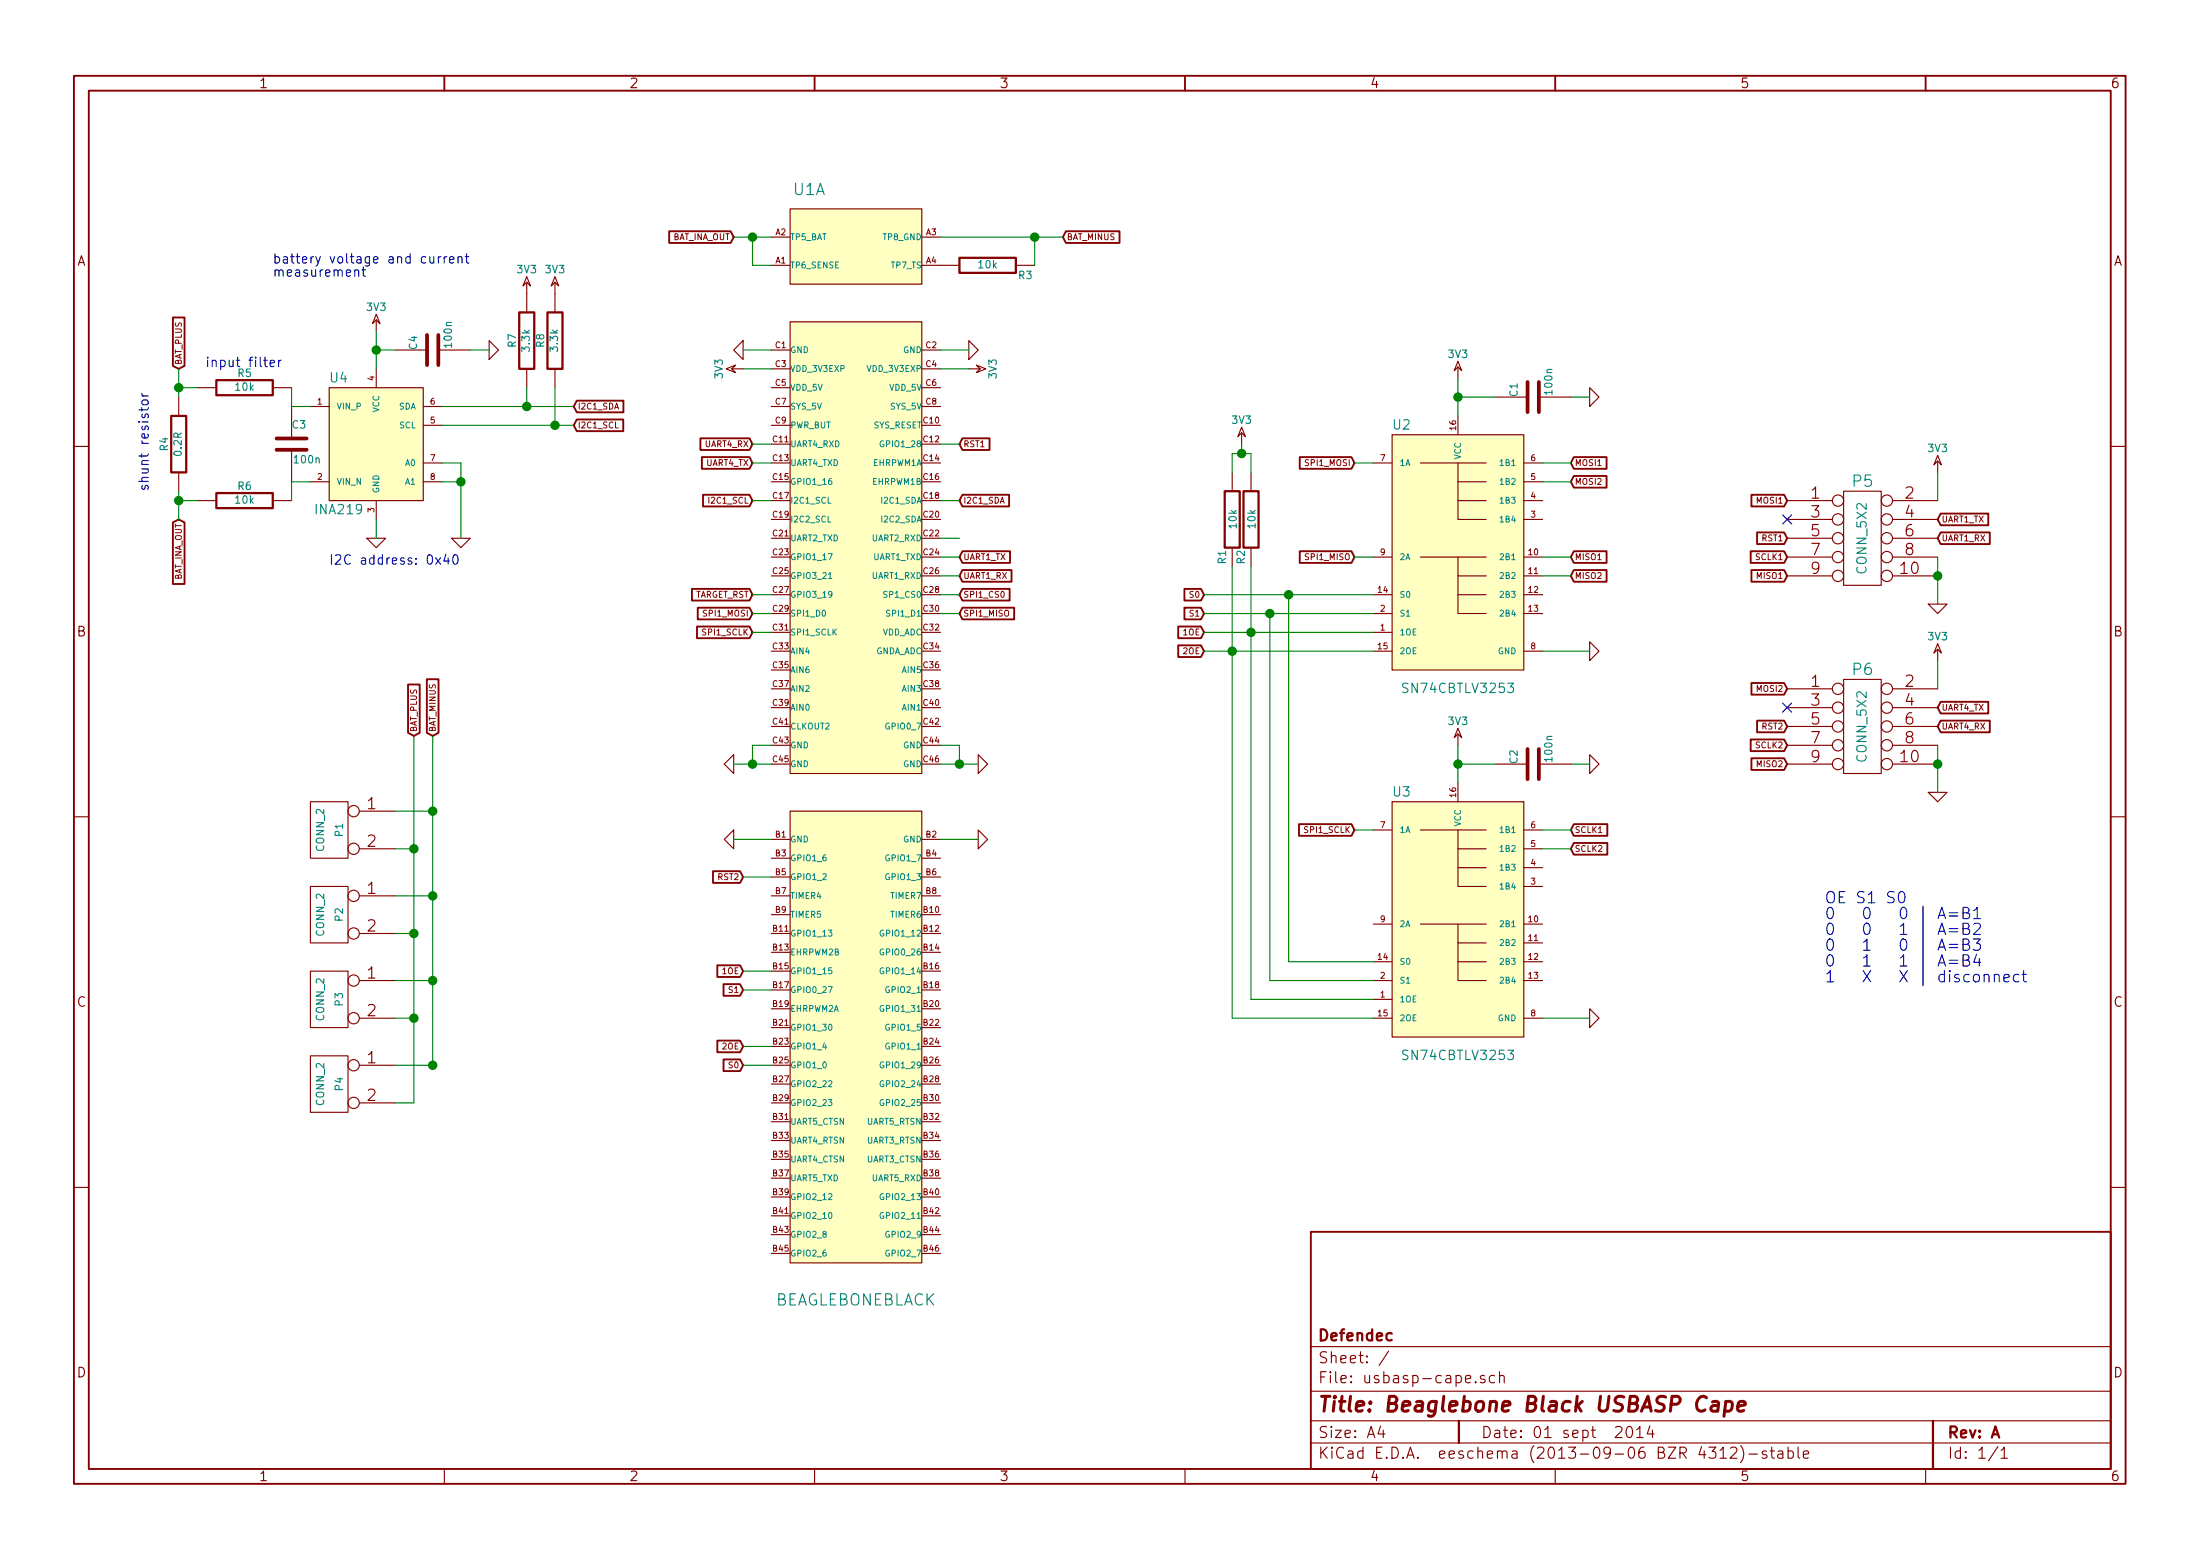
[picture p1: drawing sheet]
EESchema Schematic File Version 2
LIBS:power
LIBS:device
LIBS:transistors
LIBS:conn
LIBS:linear
LIBS:regul
LIBS:74xx
LIBS:cmos4000
LIBS:adc-dac
LIBS:memory
LIBS:xilinx
LIBS:special
LIBS:microcontrollers
LIBS:dsp
LIBS:microchip
LIBS:analog_switches
LIBS:motorola
LIBS:texas
LIBS:intel
LIBS:audio
LIBS:interface
LIBS:digital-audio
LIBS:philips
LIBS:display
LIBS:cypress
LIBS:siliconi
LIBS:opto
LIBS:atmel
LIBS:contrib
LIBS:valves
LIBS:beagleboneblack
LIBS:defendec
EELAYER 24 0
EELAYER END
$Descr A4 11693 8268
encoding utf-8
Sheet 1 1
Title "Beaglebone Black USBASP Cape"
Date "01 sept  2014"
Rev "A"
Comp "Defendec"
Comment1 ""
Comment2 ""
Comment3 ""
Comment4 ""
$EndDescr
$Comp
L BEAGLEBONEBLACK U1
U 1 1
P 4550 4200
F 0 "U1" H 4300 7400 60  0000 C CNN
F 1 "BEAGLEBONEBLACK" H 4550 1500 60  0000 C CNN
F 2 "" H 4350 1650 60  0000 C CNN
F 3 "" H 4350 1650 60  0000 C CNN
	1    4550 4200
	1    0    0    -1  
$EndComp
$Comp
L CONN_2 P1
U 1 1
P 1750 4400
F 0 "P1" V 1700 4400 40  0000 C CNN
F 1 "CONN_2" V 1800 4400 40  0000 C CNN
F 2 "" H 1750 4400 60  0000 C CNN
F 3 "" H 1750 4400 60  0000 C CNN
	1    1750 4400
	-1   0    0    -1  
$EndComp
$Comp
L CONN_2 P2
U 1 1
P 1750 4850
F 0 "P2" V 1700 4850 40  0000 C CNN
F 1 "CONN_2" V 1800 4850 40  0000 C CNN
F 2 "" H 1750 4850 60  0000 C CNN
F 3 "" H 1750 4850 60  0000 C CNN
	1    1750 4850
	-1   0    0    -1  
$EndComp
$Comp
L CONN_2 P3
U 1 1
P 1750 5300
F 0 "P3" V 1700 5300 40  0000 C CNN
F 1 "CONN_2" V 1800 5300 40  0000 C CNN
F 2 "" H 1750 5300 60  0000 C CNN
F 3 "" H 1750 5300 60  0000 C CNN
	1    1750 5300
	-1   0    0    -1  
$EndComp
$Comp
L CONN_2 P4
U 1 1
P 1750 5750
F 0 "P4" V 1700 5750 40  0000 C CNN
F 1 "CONN_2" V 1800 5750 40  0000 C CNN
F 2 "" H 1750 5750 60  0000 C CNN
F 3 "" H 1750 5750 60  0000 C CNN
	1    1750 5750
	-1   0    0    -1  
$EndComp
Text GLabel 2200 3900 1    32   Input ~ 0
BAT_PLUS
Text GLabel 2300 3900 1    32   Input ~ 0
BAT_MINUS
Text GLabel 5650 1250 2    32   Input ~ 0
BAT_MINUS
$Comp
L SN74CBTLV3253 U2
U 1 1
P 7750 2950
F 0 "U2" H 7450 3650 50  0000 C CNN
F 1 "SN74CBTLV3253" H 7750 2250 50  0000 C CNN
F 2 "" H 7750 2900 60  0000 C CNN
F 3 "" H 7750 2900 60  0000 C CNN
F 4 "1752922" H 7750 2950 60  0001 C CNN "Farnell"
	1    7750 2950
	1    0    0    -1  
$EndComp
$Comp
L SN74CBTLV3253 U3
U 1 1
P 7750 4900
F 0 "U3" H 7450 5600 50  0000 C CNN
F 1 "SN74CBTLV3253" H 7750 4200 50  0000 C CNN
F 2 "" H 7750 4850 60  0000 C CNN
F 3 "" H 7750 4850 60  0000 C CNN
F 4 "1752922" H 7750 4900 60  0001 C CNN "Farnell"
	1    7750 4900
	1    0    0    -1  
$EndComp
Text GLabel 4000 3350 0    32   Input ~ 0
SPI1_SCLK
Text GLabel 4000 3250 0    32   Input ~ 0
SPI1_MOSI
Text GLabel 5100 3250 2    32   Input ~ 0
SPI1_MISO
Text GLabel 5100 3150 2    32   Input ~ 0
SPI1_CS0
Text GLabel 7200 2950 0    32   Input ~ 0
SPI1_MISO
Text GLabel 7200 2450 0    32   Input ~ 0
SPI1_MOSI
Text GLabel 7200 4400 0    32   Input ~ 0
SPI1_SCLK
$Comp
L CONN_5X2 P5
U 1 1
P 9900 2850
F 0 "P5" H 9900 3150 60  0000 C CNN
F 1 "CONN_5X2" V 9900 2850 50  0000 C CNN
F 2 "" H 9900 2850 60  0000 C CNN
F 3 "" H 9900 2850 60  0000 C CNN
F 4 "1022236" H 9900 2850 60  0001 C CNN "Farnell"
	1    9900 2850
	1    0    0    -1  
$EndComp
Text GLabel 8350 2950 2    32   Input ~ 0
MISO1
Text GLabel 8350 3050 2    32   Input ~ 0
MISO2
Text GLabel 8350 2450 2    32   Input ~ 0
MOSI1
Text GLabel 8350 2550 2    32   Input ~ 0
MOSI2
Text GLabel 8350 4400 2    32   Input ~ 0
SCLK1
Text GLabel 8350 4500 2    32   Input ~ 0
SCLK2
Text GLabel 5100 2350 2    32   Input ~ 0
RST1
Text GLabel 3950 4650 0    32   Input ~ 0
RST2
Text GLabel 9500 2650 0    32   Input ~ 0
MOSI1
Text GLabel 9500 3050 0    32   Input ~ 0
MISO1
Text GLabel 9500 2950 0    32   Input ~ 0
SCLK1
Text GLabel 9500 2850 0    32   Input ~ 0
RST1
$Comp
L GND #PWR01
U 1 1
P 10300 3200
F 0 "#PWR01" H 10300 3200 30  0001 C CNN
F 1 "GND" H 10300 3130 30  0001 C CNN
F 2 "" H 10300 3200 60  0000 C CNN
F 3 "" H 10300 3200 60  0000 C CNN
	1    10300 3200
	1    0    0    -1  
$EndComp
$Comp
L 3V3 #PWR02
U 1 1
P 10300 2500
F 0 "#PWR02" H 10300 2600 40  0001 C CNN
F 1 "3V3" H 10300 2625 40  0000 C CNN
F 2 "" H 10300 2500 60  0000 C CNN
F 3 "" H 10300 2500 60  0000 C CNN
	1    10300 2500
	1    0    0    -1  
$EndComp
NoConn ~ 9500 2750
$Comp
L CONN_5X2 P6
U 1 1
P 9900 3850
F 0 "P6" H 9900 4150 60  0000 C CNN
F 1 "CONN_5X2" V 9900 3850 50  0000 C CNN
F 2 "" H 9900 3850 60  0000 C CNN
F 3 "" H 9900 3850 60  0000 C CNN
F 4 "1022236" H 9900 3850 60  0001 C CNN "Farnell"
	1    9900 3850
	1    0    0    -1  
$EndComp
Text GLabel 9500 3650 0    32   Input ~ 0
MOSI2
Text GLabel 9500 4050 0    32   Input ~ 0
MISO2
Text GLabel 9500 3950 0    32   Input ~ 0
SCLK2
Text GLabel 9500 3850 0    32   Input ~ 0
RST2
$Comp
L GND #PWR03
U 1 1
P 10300 4200
F 0 "#PWR03" H 10300 4200 30  0001 C CNN
F 1 "GND" H 10300 4130 30  0001 C CNN
F 2 "" H 10300 4200 60  0000 C CNN
F 3 "" H 10300 4200 60  0000 C CNN
	1    10300 4200
	1    0    0    -1  
$EndComp
$Comp
L 3V3 #PWR04
U 1 1
P 10300 3500
F 0 "#PWR04" H 10300 3600 40  0001 C CNN
F 1 "3V3" H 10300 3625 40  0000 C CNN
F 2 "" H 10300 3500 60  0000 C CNN
F 3 "" H 10300 3500 60  0000 C CNN
	1    10300 3500
	1    0    0    -1  
$EndComp
NoConn ~ 9500 3750
Text GLabel 4000 3150 0    32   Input ~ 0
TARGET_RST
Text GLabel 5100 2950 2    32   Input ~ 0
UART1_TX
Text GLabel 5100 3050 2    32   Input ~ 0
UART1_RX
Text GLabel 4000 2350 0    32   Input ~ 0
UART4_RX
Text GLabel 4000 2450 0    32   Input ~ 0
UART4_TX
Text GLabel 10300 2750 2    32   Input ~ 0
UART1_TX
Text GLabel 10300 2850 2    32   Input ~ 0
UART1_RX
Text GLabel 10300 3750 2    32   Input ~ 0
UART4_TX
Text GLabel 10300 3850 2    32   Input ~ 0
UART4_RX
$Comp
L 3V3 #PWR05
U 1 1
P 3950 1950
F 0 "#PWR05" H 3950 2050 40  0001 C CNN
F 1 "3V3" H 3950 2075 40  0000 C CNN
F 2 "" H 3950 1950 60  0000 C CNN
F 3 "" H 3950 1950 60  0000 C CNN
	1    3950 1950
	0    -1   -1   0   
$EndComp
$Comp
L 3V3 #PWR06
U 1 1
P 5150 1950
F 0 "#PWR06" H 5150 2050 40  0001 C CNN
F 1 "3V3" H 5150 2075 40  0000 C CNN
F 2 "" H 5150 1950 60  0000 C CNN
F 3 "" H 5150 1950 60  0000 C CNN
	1    5150 1950
	0    1    1    0   
$EndComp
$Comp
L GND #PWR07
U 1 1
P 5150 1850
F 0 "#PWR07" H 5150 1850 30  0001 C CNN
F 1 "GND" H 5150 1780 30  0001 C CNN
F 2 "" H 5150 1850 60  0000 C CNN
F 3 "" H 5150 1850 60  0000 C CNN
	1    5150 1850
	0    -1   -1   0   
$EndComp
$Comp
L GND #PWR08
U 1 1
P 3950 1850
F 0 "#PWR08" H 3950 1850 30  0001 C CNN
F 1 "GND" H 3950 1780 30  0001 C CNN
F 2 "" H 3950 1850 60  0000 C CNN
F 3 "" H 3950 1850 60  0000 C CNN
	1    3950 1850
	0    1    1    0   
$EndComp
$Comp
L GND #PWR09
U 1 1
P 3900 4050
F 0 "#PWR09" H 3900 4050 30  0001 C CNN
F 1 "GND" H 3900 3980 30  0001 C CNN
F 2 "" H 3900 4050 60  0000 C CNN
F 3 "" H 3900 4050 60  0000 C CNN
	1    3900 4050
	0    1    1    0   
$EndComp
$Comp
L GND #PWR010
U 1 1
P 5200 4050
F 0 "#PWR010" H 5200 4050 30  0001 C CNN
F 1 "GND" H 5200 3980 30  0001 C CNN
F 2 "" H 5200 4050 60  0000 C CNN
F 3 "" H 5200 4050 60  0000 C CNN
	1    5200 4050
	0    -1   -1   0   
$EndComp
$Comp
L GND #PWR011
U 1 1
P 5200 4450
F 0 "#PWR011" H 5200 4450 30  0001 C CNN
F 1 "GND" H 5200 4380 30  0001 C CNN
F 2 "" H 5200 4450 60  0000 C CNN
F 3 "" H 5200 4450 60  0000 C CNN
	1    5200 4450
	0    -1   -1   0   
$EndComp
$Comp
L GND #PWR012
U 1 1
P 3900 4450
F 0 "#PWR012" H 3900 4450 30  0001 C CNN
F 1 "GND" H 3900 4380 30  0001 C CNN
F 2 "" H 3900 4450 60  0000 C CNN
F 3 "" H 3900 4450 60  0000 C CNN
	1    3900 4450
	0    1    1    0   
$EndComp
Text GLabel 3950 5650 0    32   Input ~ 0
S0
Text GLabel 3950 5250 0    32   Input ~ 0
S1
Text GLabel 6400 3150 0    32   Input ~ 0
S0
Text GLabel 6400 3250 0    32   Input ~ 0
S1
Text GLabel 6400 3350 0    32   Input ~ 0
1OE
Text GLabel 6400 3450 0    32   Input ~ 0
2OE
Text GLabel 3950 5150 0    32   Input ~ 0
1OE
Text GLabel 3950 5550 0    32   Input ~ 0
2OE
$Comp
L R R1
U 1 1
P 6550 2750
F 0 "R1" V 6500 2550 40  0000 C CNN
F 1 "10k" V 6557 2751 40  0000 C CNN
F 2 "" V 6480 2750 30  0000 C CNN
F 3 "" H 6550 2750 30  0000 C CNN
	1    6550 2750
	1    0    0    -1  
$EndComp
$Comp
L R R2
U 1 1
P 6650 2750
F 0 "R2" V 6600 2550 40  0000 C CNN
F 1 "10k" V 6657 2751 40  0000 C CNN
F 2 "" V 6580 2750 30  0000 C CNN
F 3 "" H 6650 2750 30  0000 C CNN
	1    6650 2750
	1    0    0    -1  
$EndComp
$Comp
L 3V3 #PWR013
U 1 1
P 6600 2350
F 0 "#PWR013" H 6600 2450 40  0001 C CNN
F 1 "3V3" H 6600 2475 40  0000 C CNN
F 2 "" H 6600 2350 60  0000 C CNN
F 3 "" H 6600 2350 60  0000 C CNN
	1    6600 2350
	1    0    0    -1  
$EndComp
$Comp
L C C1
U 1 1
P 8150 2100
F 0 "C1" H 8150 2200 40  0000 L CNN
F 1 "100n" H 8156 2015 40  0000 L CNN
F 2 "" H 8188 1950 30  0000 C CNN
F 3 "" H 8150 2100 60  0000 C CNN
	1    8150 2100
	0    -1   -1   0   
$EndComp
$Comp
L 3V3 #PWR014
U 1 1
P 7750 2000
F 0 "#PWR014" H 7750 2100 40  0001 C CNN
F 1 "3V3" H 7750 2125 40  0000 C CNN
F 2 "" H 7750 2000 60  0000 C CNN
F 3 "" H 7750 2000 60  0000 C CNN
	1    7750 2000
	1    0    0    -1  
$EndComp
$Comp
L GND #PWR015
U 1 1
P 8450 2100
F 0 "#PWR015" H 8450 2100 30  0001 C CNN
F 1 "GND" H 8450 2030 30  0001 C CNN
F 2 "" H 8450 2100 60  0000 C CNN
F 3 "" H 8450 2100 60  0000 C CNN
	1    8450 2100
	0    -1   -1   0   
$EndComp
$Comp
L GND #PWR016
U 1 1
P 8450 3450
F 0 "#PWR016" H 8450 3450 30  0001 C CNN
F 1 "GND" H 8450 3380 30  0001 C CNN
F 2 "" H 8450 3450 60  0000 C CNN
F 3 "" H 8450 3450 60  0000 C CNN
	1    8450 3450
	0    -1   -1   0   
$EndComp
$Comp
L C C2
U 1 1
P 8150 4050
F 0 "C2" H 8150 4150 40  0000 L CNN
F 1 "100n" H 8156 3965 40  0000 L CNN
F 2 "" H 8188 3900 30  0000 C CNN
F 3 "" H 8150 4050 60  0000 C CNN
	1    8150 4050
	0    -1   -1   0   
$EndComp
$Comp
L 3V3 #PWR017
U 1 1
P 7750 3950
F 0 "#PWR017" H 7750 4050 40  0001 C CNN
F 1 "3V3" H 7750 4075 40  0000 C CNN
F 2 "" H 7750 3950 60  0000 C CNN
F 3 "" H 7750 3950 60  0000 C CNN
	1    7750 3950
	1    0    0    -1  
$EndComp
$Comp
L GND #PWR018
U 1 1
P 8450 4050
F 0 "#PWR018" H 8450 4050 30  0001 C CNN
F 1 "GND" H 8450 3980 30  0001 C CNN
F 2 "" H 8450 4050 60  0000 C CNN
F 3 "" H 8450 4050 60  0000 C CNN
	1    8450 4050
	0    -1   -1   0   
$EndComp
$Comp
L GND #PWR019
U 1 1
P 8450 5400
F 0 "#PWR019" H 8450 5400 30  0001 C CNN
F 1 "GND" H 8450 5330 30  0001 C CNN
F 2 "" H 8450 5400 60  0000 C CNN
F 3 "" H 8450 5400 60  0000 C CNN
	1    8450 5400
	0    -1   -1   0   
$EndComp
Text Notes 9700 4800 0    60   ~ 0
OE S1 S0\n0   0   0 | A=B1\n0   0   1 | A=B2\n0   1   0 | A=B3\n0   1   1 | A=B4\n1   X   X | disconnect
$Comp
L R R3
U 1 1
P 5250 1400
F 0 "R3" V 5200 1200 40  0000 C CNN
F 1 "10k" V 5257 1401 40  0000 C CNN
F 2 "" V 5180 1400 30  0000 C CNN
F 3 "" H 5250 1400 30  0000 C CNN
	1    5250 1400
	0    -1   -1   0   
$EndComp
$Comp
L INA219 U4
U 1 1
P 2000 2350
F 0 "U4" H 1800 2700 50  0000 C CNN
F 1 "INA219" H 1800 2000 50  0000 C CNN
F 2 "" H 2000 2350 60  0000 C CNN
F 3 "" H 2000 2350 60  0000 C CNN
F 4 "2295989" H 2000 2350 60  0001 C CNN "Farnell"
	1    2000 2350
	1    0    0    -1  
$EndComp
$Comp
L C C3
U 1 1
P 1550 2350
F 0 "C3" H 1550 2450 40  0000 L CNN
F 1 "100n" H 1556 2265 40  0000 L CNN
F 2 "" H 1588 2200 30  0000 C CNN
F 3 "" H 1550 2350 60  0000 C CNN
	1    1550 2350
	1    0    0    -1  
$EndComp
$Comp
L R R5
U 1 1
P 1300 2050
F 0 "R5" V 1380 2050 40  0000 C CNN
F 1 "10k" V 1307 2051 40  0000 C CNN
F 2 "" V 1230 2050 30  0000 C CNN
F 3 "" H 1300 2050 30  0000 C CNN
	1    1300 2050
	0    -1   -1   0   
$EndComp
$Comp
L R R6
U 1 1
P 1300 2650
F 0 "R6" V 1380 2650 40  0000 C CNN
F 1 "10k" V 1307 2651 40  0000 C CNN
F 2 "" V 1230 2650 30  0000 C CNN
F 3 "" H 1300 2650 30  0000 C CNN
	1    1300 2650
	0    -1   -1   0   
$EndComp
$Comp
L C C4
U 1 1
P 2300 1850
F 0 "C4" H 2300 1950 40  0000 L CNN
F 1 "100n" H 2306 1765 40  0000 L CNN
F 2 "" H 2338 1700 30  0000 C CNN
F 3 "" H 2300 1850 60  0000 C CNN
	1    2300 1850
	0    -1   -1   0   
$EndComp
$Comp
L GND #PWR020
U 1 1
P 2600 1850
F 0 "#PWR020" H 2600 1850 30  0001 C CNN
F 1 "GND" H 2600 1780 30  0001 C CNN
F 2 "" H 2600 1850 60  0000 C CNN
F 3 "" H 2600 1850 60  0000 C CNN
	1    2600 1850
	0    -1   -1   0   
$EndComp
$Comp
L GND #PWR021
U 1 1
P 2000 2850
F 0 "#PWR021" H 2000 2850 30  0001 C CNN
F 1 "GND" H 2000 2780 30  0001 C CNN
F 2 "" H 2000 2850 60  0000 C CNN
F 3 "" H 2000 2850 60  0000 C CNN
	1    2000 2850
	1    0    0    -1  
$EndComp
$Comp
L 3V3 #PWR022
U 1 1
P 2000 1750
F 0 "#PWR022" H 2000 1850 40  0001 C CNN
F 1 "3V3" H 2000 1875 40  0000 C CNN
F 2 "" H 2000 1750 60  0000 C CNN
F 3 "" H 2000 1750 60  0000 C CNN
	1    2000 1750
	1    0    0    -1  
$EndComp
Text GLabel 950  1950 1    32   Input ~ 0
BAT_PLUS
$Comp
L R R4
U 1 1
P 950 2350
F 0 "R4" V 1030 2350 40  0000 C CNN
F 1 "0.2R" V 957 2351 40  0000 C CNN
F 2 "" V 880 2350 30  0000 C CNN
F 3 "" H 950 2350 30  0000 C CNN
	1    950  2350
	-1   0    0    1   
$EndComp
Text Notes 800  2600 1    50   ~ 0
shunt resistor
Text Notes 1500 1950 2    50   ~ 0
input filter
Text Notes 1450 1400 0    50   ~ 0
battery voltage and current\nmeasurement
$Comp
L R R7
U 1 1
P 2800 1800
F 0 "R7" V 2880 1800 40  0000 C CNN
F 1 "3.3k" V 2807 1801 40  0000 C CNN
F 2 "" V 2730 1800 30  0000 C CNN
F 3 "" H 2800 1800 30  0000 C CNN
	1    2800 1800
	-1   0    0    1   
$EndComp
$Comp
L R R8
U 1 1
P 2950 1800
F 0 "R8" V 3030 1800 40  0000 C CNN
F 1 "3.3k" V 2957 1801 40  0000 C CNN
F 2 "" V 2880 1800 30  0000 C CNN
F 3 "" H 2950 1800 30  0000 C CNN
	1    2950 1800
	-1   0    0    1   
$EndComp
$Comp
L 3V3 #PWR023
U 1 1
P 2800 1550
F 0 "#PWR023" H 2800 1650 40  0001 C CNN
F 1 "3V3" H 2800 1675 40  0000 C CNN
F 2 "" H 2800 1550 60  0000 C CNN
F 3 "" H 2800 1550 60  0000 C CNN
	1    2800 1550
	1    0    0    -1  
$EndComp
$Comp
L 3V3 #PWR024
U 1 1
P 2950 1550
F 0 "#PWR024" H 2950 1650 40  0001 C CNN
F 1 "3V3" H 2950 1675 40  0000 C CNN
F 2 "" H 2950 1550 60  0000 C CNN
F 3 "" H 2950 1550 60  0000 C CNN
	1    2950 1550
	1    0    0    -1  
$EndComp
Text GLabel 4000 2650 0    32   Input ~ 0
I2C1_SCL
Text GLabel 5100 2650 2    32   Input ~ 0
I2C1_SDA
Text GLabel 3050 2250 2    32   Input ~ 0
I2C1_SCL
Text GLabel 3050 2150 2    32   Input ~ 0
I2C1_SDA
$Comp
L GND #PWR025
U 1 1
P 2450 2850
F 0 "#PWR025" H 2450 2850 30  0001 C CNN
F 1 "GND" H 2450 2780 30  0001 C CNN
F 2 "" H 2450 2850 60  0000 C CNN
F 3 "" H 2450 2850 60  0000 C CNN
	1    2450 2850
	1    0    0    -1  
$EndComp
Text Notes 1750 3000 0    50   ~ 0
I2C address: 0x40
Text GLabel 950  2750 3    32   Input ~ 0
BAT_INA_OUT
Text GLabel 3900 1250 0    32   Input ~ 0
BAT_INA_OUT
Connection ~ 2300 5650
Wire Wire Line
	5000 2350 5100 2350
Wire Wire Line
	3950 4650 4100 4650
Wire Wire Line
	4100 5650 3950 5650
Wire Wire Line
	3950 5250 4100 5250
Wire Wire Line
	4100 5150 3950 5150
Wire Wire Line
	3950 5550 4100 5550
Connection ~ 2450 2550
Wire Wire Line
	2350 2450 2450 2450
Wire Wire Line
	2450 2450 2450 2850
Wire Wire Line
	2350 2550 2450 2550
Connection ~ 2950 2250
Connection ~ 2800 2150
Wire Wire Line
	5000 2650 5100 2650
Wire Wire Line
	4000 2650 4100 2650
Wire Wire Line
	2950 2250 2950 2050
Wire Wire Line
	2350 2250 3050 2250
Wire Wire Line
	2800 2150 2800 2050
Wire Wire Line
	2350 2150 3050 2150
Connection ~ 950  2650
Connection ~ 950  2050
Wire Wire Line
	950  2050 1050 2050
Wire Wire Line
	950  1950 950  2100
Wire Wire Line
	950  2600 950  2750
Wire Wire Line
	1050 2650 950  2650
Wire Wire Line
	1550 2550 1550 2650
Wire Wire Line
	1550 2150 1550 2050
Connection ~ 2000 1850
Wire Wire Line
	2100 1850 2000 1850
Wire Wire Line
	2000 1750 2000 1950
Wire Wire Line
	2000 2750 2000 2850
Wire Wire Line
	2500 1850 2600 1850
Wire Wire Line
	1650 2150 1550 2150
Wire Wire Line
	1650 2550 1550 2550
Connection ~ 5500 1250
Wire Wire Line
	5500 1400 5500 1250
Wire Wire Line
	6550 5400 7300 5400
Wire Wire Line
	6650 5300 7300 5300
Wire Wire Line
	6750 5200 7300 5200
Wire Wire Line
	6850 5100 7300 5100
Wire Wire Line
	8200 5400 8450 5400
Wire Wire Line
	8350 4050 8450 4050
Connection ~ 7750 4050
Wire Wire Line
	7950 4050 7750 4050
Wire Wire Line
	7750 3950 7750 4150
Wire Wire Line
	8200 3450 8450 3450
Wire Wire Line
	8350 2100 8450 2100
Connection ~ 7750 2100
Wire Wire Line
	7950 2100 7750 2100
Wire Wire Line
	7750 2000 7750 2200
Connection ~ 6600 2400
Wire Wire Line
	6600 2350 6600 2400
Wire Wire Line
	6650 2400 6650 2500
Wire Wire Line
	6550 2400 6650 2400
Wire Wire Line
	6550 2400 6550 2500
Connection ~ 6550 3450
Connection ~ 6650 3350
Connection ~ 6750 3250
Connection ~ 6850 3150
Wire Wire Line
	6550 3000 6550 5400
Wire Wire Line
	6400 3450 7300 3450
Wire Wire Line
	6650 3000 6650 5300
Wire Wire Line
	6400 3350 7300 3350
Wire Wire Line
	6750 3250 6750 5200
Wire Wire Line
	6400 3250 7300 3250
Wire Wire Line
	6400 3150 7300 3150
Wire Wire Line
	6850 3150 6850 5100
Wire Wire Line
	5000 4450 5200 4450
Wire Wire Line
	4100 4450 3900 4450
Connection ~ 5100 4050
Wire Wire Line
	5100 3950 5100 4050
Wire Wire Line
	5000 3950 5100 3950
Wire Wire Line
	5000 4050 5200 4050
Connection ~ 4000 4050
Wire Wire Line
	4000 3950 4000 4050
Wire Wire Line
	4100 3950 4000 3950
Wire Wire Line
	3900 4050 4100 4050
Wire Wire Line
	4100 1850 3950 1850
Wire Wire Line
	5000 1850 5150 1850
Wire Wire Line
	5000 1950 5150 1950
Wire Wire Line
	3950 1950 4100 1950
Wire Wire Line
	5000 2850 5100 2850
Wire Wire Line
	5000 2950 5100 2950
Wire Wire Line
	5000 3050 5100 3050
Wire Wire Line
	4100 3150 4000 3150
Wire Wire Line
	10300 3500 10300 3650
Connection ~ 10300 4050
Wire Wire Line
	10300 3950 10300 4200
Wire Wire Line
	10300 2500 10300 2650
Connection ~ 10300 3050
Wire Wire Line
	10300 2950 10300 3200
Wire Wire Line
	8200 4500 8350 4500
Wire Wire Line
	8200 4400 8350 4400
Wire Wire Line
	8200 3050 8350 3050
Wire Wire Line
	8200 2950 8350 2950
Wire Wire Line
	8200 2550 8350 2550
Wire Wire Line
	8200 2450 8350 2450
Wire Wire Line
	7200 2950 7300 2950
Wire Wire Line
	7200 2450 7300 2450
Wire Wire Line
	7200 4400 7300 4400
Wire Wire Line
	5000 3150 5100 3150
Wire Wire Line
	5000 3250 5100 3250
Wire Wire Line
	4000 3250 4100 3250
Wire Wire Line
	4100 3350 4000 3350
Wire Wire Line
	2200 5850 2100 5850
Wire Wire Line
	2200 5400 2100 5400
Wire Wire Line
	2200 4950 2100 4950
Wire Wire Line
	2100 4500 2200 4500
Connection ~ 2200 4950
Wire Wire Line
	2300 5650 2100 5650
Wire Wire Line
	2300 5200 2100 5200
Wire Wire Line
	2100 4750 2300 4750
Wire Wire Line
	2100 4300 2300 4300
Connection ~ 2300 4750
Wire Wire Line
	3900 1250 4100 1250
Wire Wire Line
	4100 1400 4000 1400
Wire Wire Line
	4000 1400 4000 1250
Connection ~ 4000 1250
Wire Wire Line
	5000 1250 5650 1250
Connection ~ 2200 5400
Connection ~ 2300 5200
Wire Wire Line
	2200 3900 2200 5850
Connection ~ 2200 4500
Wire Wire Line
	2300 3900 2300 5650
Connection ~ 2300 4300
Wire Wire Line
	4000 2350 4100 2350
Wire Wire Line
	4000 2450 4100 2450
$EndSCHEMATC
